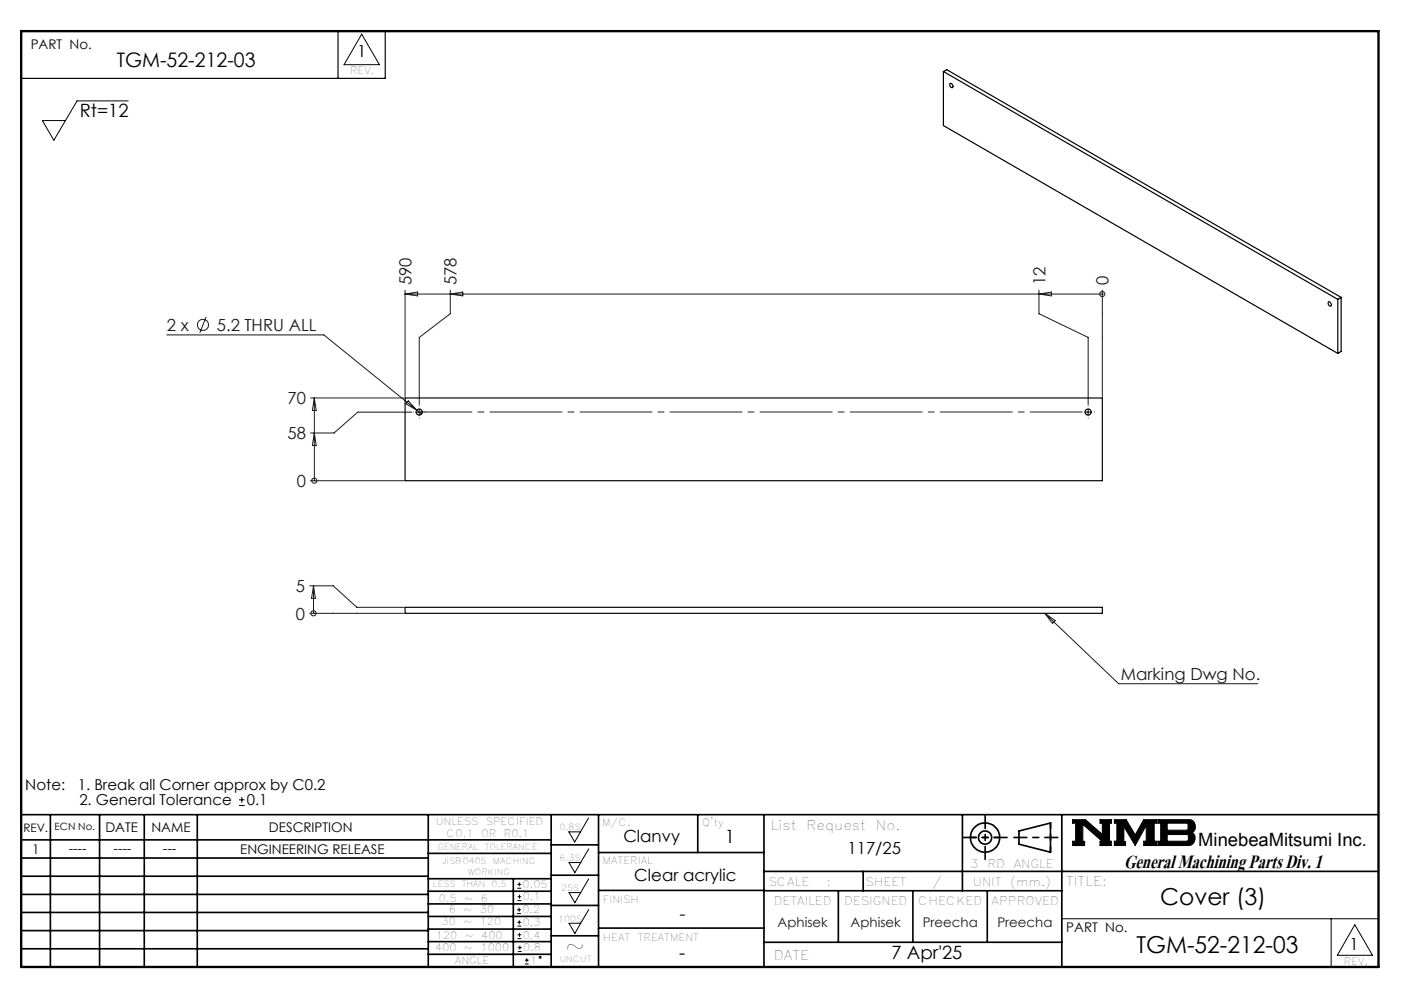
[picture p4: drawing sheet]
<svg xmlns="http://www.w3.org/2000/svg" width="297mm" height="210mm" viewBox="0 0 297 210" stroke-linecap="round" stroke-linejoin="round" font-family="sans-serif">
<g fill="none" stroke="#000" stroke-width=".21">
<path d="M76.5 7.2l3.8 6.5h-7.5zM27.1 21.3h-10.8l-4.9 8.4-2.4-4.2h4.9M50.6 170.3h1.2M50.6 169.1h1.2M51.2 168.5v1.2M120.3 175.9h2.5l-1.2 2.2zM124.5 173l-1.7 2.9M124.5 179.5l-1.7 2.9M226.9 173.3h2.7l3.6 3.2v-2.4h-.5v-.8h2.4v.8h-.4v3.8h.4v.9h-2.4v-.9h.5l-4.1-3.6v3.6h.3v.9h-2.5v-.9h.6v-3.8h-.6zM235.7 173.3h2.5l1.9 3.3 1.8-3.3h2.8v.8h-.5v3.8h.5v.9h-2.8v-.9h.6v-3.3l-2.4 4.2-2.4-4v3.2h.4v.8h-2.4v-.9h.6v-3.8h-.6zM244.9 173.3h6.6a1.47 1.47 0 0 1 1.3 1.2 1.47 1.47 0 0 1-.7 1.6 1.48 1.48 0 0 1 .7 1.6 1.48 1.48 0 0 1-1.4 1.1h-6.5v-.9h.6v-3.8h-.6zM246.9 174.1h4.1l.3 .2v1l-.3 .3h-4.1z"/>
<path d="M246.9 176.5h4.2l.3 .3v.8l-.4 .3h-4.1zM109.4 193.2h.8M109.4 192.4h.8M109.4 187.8h.8M109.4 187h.8M109.5 198.5h.8M109.5 197.7h.8M109.5 195.9h.8M109.5 195h.8M109.5 190.5h.8M109.5 189.6h.8M109.8 192v.8"/>
<path d="M109.9 194.7v.8M109.9 186.6v.8M109.9 189.2v.8M109.9 197.3v.8M110 200v.8M120.4 182.4h2.4l-1.2 2.2zM120.4 188.8h2.4l-1.2 2.1zM120.4 195.3h2.4l-1.2 2.1zM124.5 185.9l-1.7 2.9M124.5 192.4l-1.7 2.9M224.6 194.3h67M281.6 194.3v10.2"/>
<path d="M286.6 195.6l3.7 6.4h-7.4zM109.5 201.2h.8M109.5 200.4h.8M111 203.9h.8M111 203.1h.8M111.4 202.7v.8"/>
<circle cx="114.3" cy="202.5" r=".2"/>
</g>
<g fill="none" stroke="#000" stroke-width=".35">
<path d="M4.5 172.3h287.1M4.5 177.6h112.1M10.7 172.3v32.2M21.1 172.3v32.2M30.5 172.3v32.2M41.7 172.3v32.2M90.6 172.3v32.2M116.6 172.3v32.2M116.6 178.7h10M126.6 172.3v32.2M147.6 172.3v8M161.6 172.3v32.2"/>
<path d="M203.6 172.3v16.1M215.5 175.7l6.7-1.6v6.1l-6.7-1.7zM224.6 172.3v32.2M4.5 185.3h86.1M4.5 181.5h86.1M4.5 189.2h86.1M4.5 193h86.1M4.5 196.8h86.1M90.6 199.1h26M90.6 193.8h26M90.6 188.5h26M90.6 191.2h26"/>
<path d="M90.6 180.5h26M90.6 185.8h26M90.6 196.5h26M108.6 185.8v18.5M116.6 185.1h10M116.6 191.5h10M116.6 197.9h10M126.6 196.3h35M126.6 188.3h35M126.6 180.3h35M161.6 184.3h130M161.6 199.3h63"/>
<path d="M161.6 188.4h63M177.3 188.4v10.9M182.6 184.3v4.1M193.1 188.4v10.9M208.8 188.4v10.9M4.5 200.7h86.1M90.6 201.8h26"/>
<circle cx="208.4" cy="177.1" r="3.1"/>
<circle cx="208.4" cy="177.1" r="1.4"/>
</g>
<path d="M4.5 6.6h287.1" fill="none" stroke="#000" stroke-width=".21" stroke-dasharray="6.3 1.3 1.3 1.3" stroke-dashoffset="1.9"/>
<g fill="none" stroke="#000" stroke-width=".25">
<path d="M71.5 6.6v10M81.5 6.6v10h-77M199.6 15.1l83.4 48.2M199.6 15.1v11.5l83.4 48.1M199.6 15.1l.7-.4 83.4 48.2M200.9 17.7a.52 .52 0 0 1 .6 .2 .52 .52 0 0 1-.1 .6l-.4-.2zM281.1 63.8a.57 .57 0 0 1 .5 .4 .57 .57 0 0 1-.2 .6 .63 .63 0 0 1-.3-1zM283 63.3v11.4M283.7 62.9l-.7 .4M283.7 62.9v11.4l-.7 .4M85.7 84.2h147.5v17.5h-147.5zM85.7 128.4h147.5v1.3h-147.5z"/>
<circle cx="88.7" cy="87.2" r=".65"/>
<circle cx="230.2" cy="87.2" r=".65"/>
</g>
<path d="M205.3 177.1h6.2M222.2 174v6.2" fill="none" stroke="#000" stroke-width=".35" stroke-dasharray="15.2 1.3 1.3 1.3" stroke-dashoffset="14.1"/>
<path d="M203.8 177.1h9.2M208.4 172.5v9.2M214.5 177.1h9.3" fill="none" stroke="#000" stroke-width=".35" stroke-dasharray="15.2 1.3 1.3 1.3" stroke-dashoffset="12.5"/>
<path d="M4.5 6.6h287.1v197.9h-287.1z" fill="none" stroke="#000" stroke-width=".5"/>
<path d="M226.9 173.3v.8h.6v3.8h-.6v.9h2.5v-.9h-.3v-3.6l4.1 3.6h-.5v.9h2.4v-.9h-.4v-3.8h.4v-.8h-2.4v.8h.5v2.4l-3.6-3.2zM235.7 173.3v.8h.6v3.8h-.6v.9h2.4v-.8h-.4v-3.2l2.4 4 2.4-4.2v3.3h-.6v.9h2.8v-.9h-.5v-3.8h.5v-.8h-2.8l-1.8 3.3-1.9-3.3zM246.9 176.5h4.2l.3 .2v1l-.3 .2h-4.2zM244.9 173.3v.8h.6v3.8h-.6v.9h6.9l.7-.5 .3-.9-.1-.7-.6-.6a1.48 1.48 0 0 0 .7-1.6 1.48 1.48 0 0 0-1.3-1.2zM246.9 174.1h4.1l.3 .2v1.1l-.2 .2h-4.2z" fill-rule="evenodd" fill="#000"/>
<g fill="none" stroke="#191924" stroke-width=".21">
<path d="M35.3 70.8h33.2l19.7 15.9M43.6 67l-1.3 3.4M85.7 62.2h147.5M85.7 61.4v22.4M85.7 62.2l2.6-.4v.8zM95.2 61.4v4.9l-6.5 5.1v14.2M95.2 62.2l2.7-.4v.8zM219.8 61.4v4.9l10.4 5.1v14.2M219.8 62.2l2.6-.4v.8zM233.2 62.2h.1M233.2 61.4v22.4M65.7 84.2h19.7"/>
<path d="M66.5 84.2v17.5M66.5 91.6l.4 2.6h-.8zM66.5 84.2l.4 2.6h-.8zM86.4 84.8l1.8 1.9-2.3-1.3zM87.1 87.2h-11.4l-5 4.4h-5M88.1 87.2h1.2M88.2 86.7l1 .9M88.7 86.5v1.3M229.6 87.2h1.2M230.2 86.5v1.3M65.7 101.7h19.7M66.5 101.7h.1"/>
<path d="M65.5 129.7h19.9M65.5 123.9h5l5 4.5h9.9M66.3 129.7h.1M66.3 123.9v5.8M66.3 123.9l.4 2.6h-.8zM221 129.7l15.6 14.9h29.5M221 129.7l2.2 1.5-.6 .6z"/>
<circle cx="42.9" cy="68.7" r="1.18"/>
<circle cx="233.2" cy="62.2" r=".54"/>
<circle cx="66.5" cy="101.6" r=".54"/>
<circle cx="66.3" cy="129.7" r=".54"/>
</g>
<path d="M87.4 87.1h.1M88.7 85.9h.1M88.7 88.4h.1M89.9 87.1h.1M230.2 85.9h.1M230.2 88.4h.1M231.4 87.1h.1" fill="none" stroke="#191924" stroke-width=".21" stroke-dasharray="15.2 1.3 1.3 1.3"/>
<path d="M228.9 87.1h-140.1" fill="none" stroke="#191924" stroke-width=".21" stroke-dasharray="15.2 1.3 1.3 1.3" stroke-dashoffset="4.2"/>
<text font-size="6.2" x="237.8" y="183.6">General Machining Parts Div. 1</text>
<g font-size="4.9">
<text x="245.4" y="191.4">Cover (3)</text>
<text x="119.6" y="201.8">~</text>
<text x="240.4" y="201.5">TGM-52-212-03</text>
</g>
<text font-size="4.2" x="24.7" y="14.3">TGM-52-212-03</text>
<g font-size="3.9">
<text x="16.9" y="24.6">Rt=12</text>
<text x="153.3" y="178.4">1</text>
<text x="253.5" y="178.9">MinebeaMitsumi Inc.</text>
<text x="143.7" y="202.9">-</text>
<text x="188.6" y="202.9">7 Apr'25</text>
</g>
<text font-size="3.9" fill="#191924" x="143.7" y="194.6">-</text>
<g font-size="3.5">
<text x="75.6" y="12.1">1</text>
<text x="131.9" y="178.2">Clanvy</text>
<text x="179.3" y="180.5">117/25</text>
<text x="134.2" y="186.3">Clear acrylic</text>
<text x="285.5" y="200.9">1</text>
</g>
<g font-size="3.5" fill="#191924">
<text x="87" y="60.4" transform="rotate(-90 87 60.4)">590</text>
<text x="96.6" y="60.4" transform="rotate(-90 96.6 60.4)">578</text>
<text x="221.1" y="60.4" transform="rotate(-90 221.1 60.4)">12</text>
<text x="234.5" y="60.4" transform="rotate(-90 234.5 60.4)">0</text>
<text x="35.3" y="70">2 x</text>
<text x="45.9" y="70">5.2 THRU ALL</text>
<text x="60.8" y="85.5">70</text>
<text x="60.8" y="92.9">58</text>
<text x="62.8" y="103">0</text>
<text x="62.6" y="125.2">5</text>
<text x="62.6" y="131">0</text>
<text x="237.1" y="143.8">Marking Dwg No.</text>
</g>
<g font-size="3.2">
<text x="5.4" y="167.2">Note:</text>
<text x="16.4" y="167.2">1. Break all Corner approx by C0.2</text>
<text x="16.8" y="170.3">2. General Tolerance</text>
<text x="52.2" y="170.3">0.1</text>
</g>
<g font-size="2.8">
<text x="6.5" y="10.4">PART No.</text>
<text x="22.3" y="175.9">DATE</text>
<text x="32" y="175.9">NAME</text>
<text x="56.9" y="175.9">DESCRIPTION</text>
<text x="163.1" y="175.4">List</text>
<text x="170.6" y="175.4">Request</text>
<text x="185.3" y="175.4">No.</text>
<text x="6.8" y="180.6">1</text>
<text x="14.5" y="180.3">----</text>
<text x="24" y="180.3">----</text>
<text x="34.5" y="180.3">---</text>
<text x="50.8" y="180.7">ENGINEERING RELEASE</text>
<text x="225.5" y="187.3">TITLE:</text>
<text x="225.6" y="197.2">PART No.</text>
<text x="163.7" y="203">DATE</text>
</g>
<g font-size="2.8" fill="#191924">
<text x="164.5" y="196.1">Aphisek</text>
<text x="179.9" y="196.1">Aphisek</text>
<text x="195.2" y="196.1">Preecha</text>
<text x="211" y="196.1">Preecha</text>
</g>
<g font-size="2.5">
<text x="4.9" y="175.9">REV.</text>
<text x="205.2" y="183.6">3</text>
<text x="208.9" y="183.6">RD</text>
<text x="214.4" y="183.6">ANGLE</text>
<text x="162.5" y="187.3">SCALE</text>
<text x="163.7" y="191.5">DETAILED</text>
<text x="174.9" y="187.3">:</text>
<text x="178.6" y="191.5">DESIGNED</text>
<text x="183.1" y="187.3">SHEET</text>
<text x="194.2" y="191.5">CHECKED</text>
<text x="197.2" y="187.3">/</text>
<text x="205.8" y="187.3">UNIT</text>
<text x="209.8" y="191.5">APPROVED</text>
<text x="213.7" y="187.3">(mm.)</text>
</g>
<g font-size="2.1">
<text x="74.1" y="15.7">REV.</text>
<text x="11.6" y="175.6">ECN No.</text>
<text x="92.2" y="174.5">UNLESS</text>
<text x="94.5" y="177.1">C0.1</text>
<text x="101.8" y="177.1">OR</text>
<text x="102.8" y="174.5">SPECIFIED</text>
<text x="106.6" y="177.1">R0.1</text>
<text x="127.3" y="174.7">M/C.</text>
<text x="148.6" y="174.8">Q'ty</text>
<text x="127.5" y="182.8">MATERIAL</text>
<text x="92.8" y="190.8">0.5</text>
<text x="98.2" y="190.8">~</text>
<text x="101.7" y="190.8">6</text>
<text x="110.6" y="187.8">0.05</text>
<text x="110.6" y="190.4">0.1</text>
<text x="127.6" y="190.9">FINISH</text>
<text x="93.4" y="195.7">30</text>
<text x="94.9" y="193">6</text>
<text x="98" y="195.7">~</text>
<text x="98" y="193">~</text>
<text x="101.5" y="195.7">120</text>
<text x="101.5" y="193">30</text>
<text x="110.5" y="193.2">0.2</text>
<text x="110.6" y="195.9">0.3</text>
<text x="92.1" y="201.1">400</text>
<text x="92.2" y="198.6">120</text>
<text x="96.2" y="203.9">ANGLE</text>
<text x="98.2" y="201.1">~</text>
<text x="98.3" y="198.6">~</text>
<text x="101.7" y="201.1">1000</text>
<text x="101.8" y="198.6">400</text>
<text x="110.6" y="198.5">0.4</text>
<text x="110.7" y="201.2">0.8</text>
<text x="112.1" y="203.9">1</text>
<text x="127.6" y="199">HEAT</text>
<text x="134.9" y="199">TREATMENT</text>
<text x="284.3" y="204.1">REV.</text>
</g>
<g font-size="1.8">
<text x="92.6" y="179.7">GENERAL</text>
<text x="102.5" y="179.7">TOLERANCE</text>
<text x="118.4" y="175.6">0.8S</text>
<text x="93.5" y="182.6">JISB0405</text>
<text x="99" y="185">WORKING</text>
<text x="104.3" y="182.6">MACHING</text>
<text x="118.4" y="182.1">6.3S</text>
<text x="91.6" y="187.6">LESS</text>
<text x="97.7" y="187.6">THAN</text>
<text x="104" y="187.6">0.5</text>
<text x="118.7" y="188.4">25S</text>
<text x="118.1" y="194.9">100S</text>
<text x="118.4" y="203.4">UNCUT</text>
</g>
</svg>
